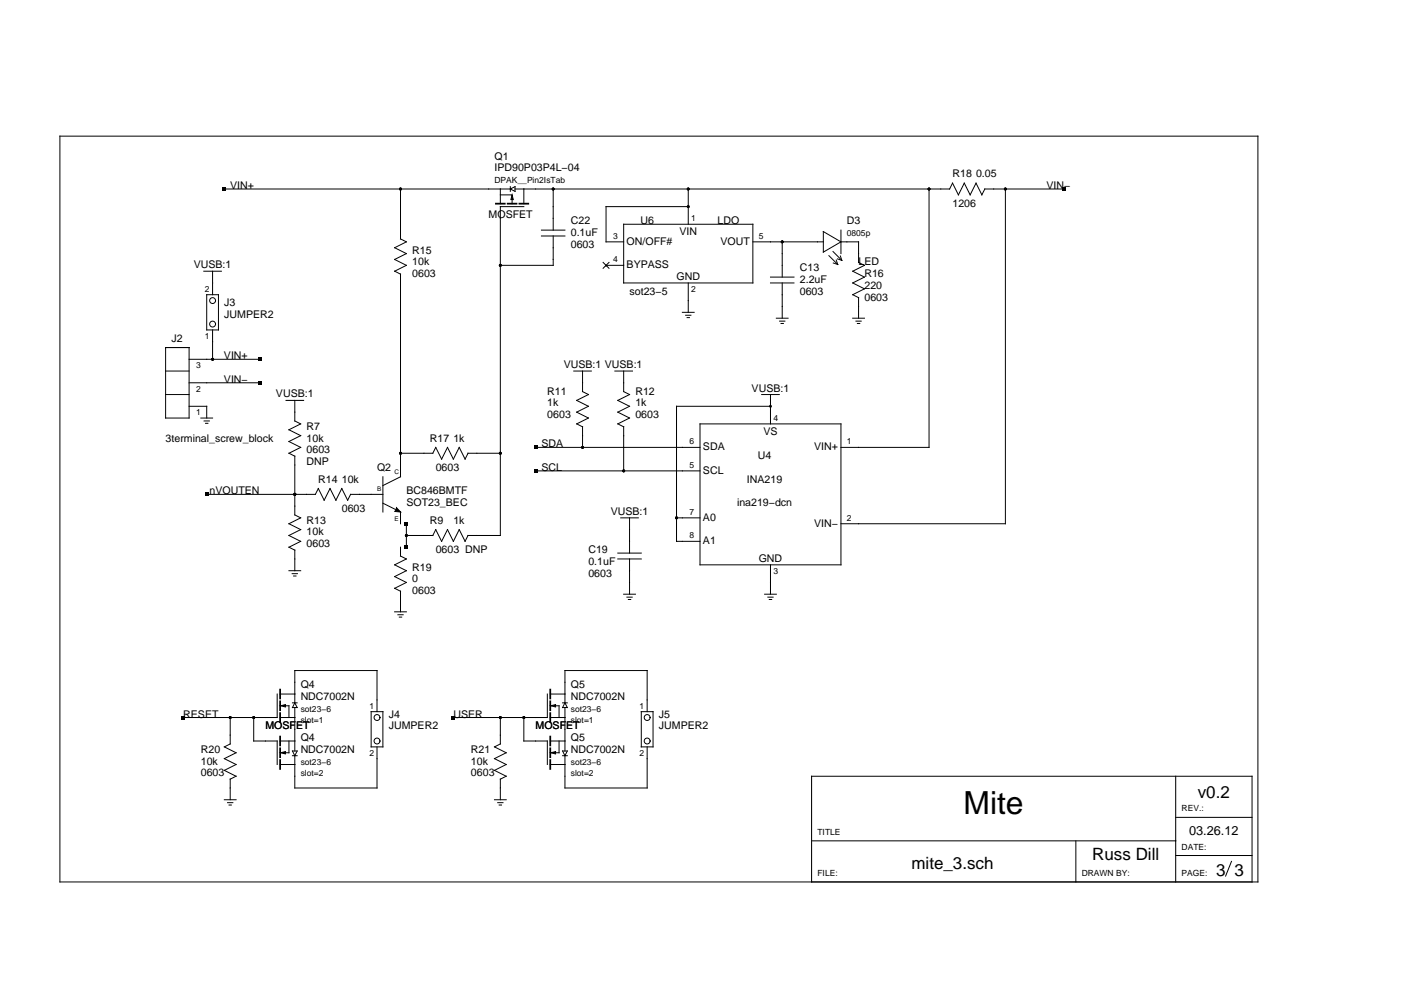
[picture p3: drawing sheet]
<svg xmlns="http://www.w3.org/2000/svg" width="297mm" height="210mm" viewBox="0 0 297 210" stroke-linecap="round" stroke-linejoin="round" font-family="sans-serif">
<g fill="none" stroke="#000" stroke-width=".21">
<path d="M12.7 28.9h254v158.1h-254zM108.2 39.6v1M43.2 57.5h3.7M45.1 57.5v5M47.6 40.1h60.6M84.9 40.1v10.6l1.3 .6-2.5 1.2 2.5 1.3-2.5 1.2 2.5 1.3-2.5 1.2 1.2 .6M84.9 58.1v43l-3.7 1.9M106.1 40.1v3.1M106.1 41.3h2.5M108.2 40.1l1-.5v1zM108.6 41.3l.2 1h-.5zM108.6 42.3v.9"/>
<path d="M109.2 40.1h92.1l.7-1.3 1.2 2.5 1.2-2.5 1.3 2.5 1.2-2.5 1.3 2.5M111.1 43.8h-5v69.7h-6.9l-.6 1.3-1.2-2.5-1.3 2.5-1.2-2.5-1.3 2.5-1.2-2.5-.6 1.2h-5.6M111.1 40.1v3.1M114.8 50h5M114.8 48.8h5M117.3 50v6.3h-11.2M117.3 40.1v8.7M127.9 55.6l1.2 1.3M128.5 56.3h.1M128.5 56.3h3.7M129.1 55.6l-1.2 1.3M132.2 47.5h27.4v12.5h-27.4z"/>
<path d="M145.9 40.1v7.4M145.9 60v6.2M145.9 43.8h-17.4v7.5h3.7M159.6 51.3h15M163.4 60h4.9M163.4 58.7h4.9M165.8 51.3v7.4M165.8 60v7.5M174.6 49.1l3.7 2.2-3.7 2.2zM175.7 54.2l1.9 1.9M176.6 53.3l1.9 1.9M176.7 55.8l.9 .3"/>
<path d="M177.3 55.1l.3 1M177.6 54.9l.9 .3M178.2 54.3l.3 .9M178.3 48.8v5M178.3 51.3h3.7v4.4l1.3 .6M183.3 56.3l-2.5 1.2 2.5 1.2-2.5 1.3 2.5 1.2-2.5 1.3 1.2 .6v4.4M197 40.1v54.8h-18.7M213.2 40.1v70.9h-34.9M225.6 40.1h-16.8l-.6 1.2M35.1 73.7h5v14.9h-5zM35.1 78.7h5M40.1 76.2h14.9"/>
<path d="M43.8 62.5h2.5v7.5h-2.5zM45.1 70v6.2M121.6 78.7h3.8M123.5 78.7v4.3l1.3 .7-2.5 1.2 2.5 1.2-2.5 1.3 2.5 1.2-2.5 1.3M130.4 78.7h3.7M132.2 78.7v4.3l1.3 .7-2.5 1.2 2.5 1.2-2.5 1.3 2.5 1.2-2.5 1.3M144.7 66.2h2.5M145.4 66.8h1.1M145.7 67.3h.5M164.6 67.5h2.5M165.3 68.1h1.1M165.6 68.6h.5"/>
<path d="M180.8 67.5h2.5M181.5 68.1h1.1M181.8 68.6h.5M35.1 83.7h5M40.1 86.1h3.7v2.5M40.1 81.2h14.9M42.6 88.6h2.5M43.3 89.3h1.1M43.6 89.8h.5M60.6 84.9h3.8M62.5 96.7v12.5l1.2 .6-2.4 1.2 2.4 1.3-2.4 1.2 2.4 1.3-2.4 1.2 1.2 .6M62.5 84.9v4.4l1.2 .6-2.4 1.2 2.4 1.3-2.4 1.2 2.4 1.3-2.4 1.2 1.2 .6"/>
<path d="M84.9 96.1h6.9l.6-1.2 1.2 2.4 1.3-2.4 1.2 2.4 1.3-2.4 1.2 2.4 .6-1.2h6.9M113.6 94.9h34.8M113.6 99.8h34.8M122.3 89.9l1.2 .6v4.4M131 89.9l1.2 .6v9.3M148.4 89.9h29.9v29.9h-29.9zM161.5 83.7h3.7M163.4 83.7v6.2M163.4 86.1h-20v28.7h5M43.8 104.8h23.1M62.5 116.6v4.4M66.9 104.8l.6-1.2 1.2 2.5 1.3-2.5 1.2 2.5 1.3-2.5 1.2 2.5 .6-1.3h6.9"/>
<path d="M81.2 101.1v7.5M81.2 106.7l3.7 1.9v2.4M84.1 107.6l.8 1-1.2-.2zM84.9 116v1.9l1.3 .6-2.5 1.3 2.5 1.2-2.5 1.2 2.5 1.3-2.5 1.2 1.2 .7v4.3M86.2 111v5M131 118.5h5M131 117.3h5M131.6 109.8h3.7M133.5 109.8v7.5M133.5 118.5v7.5M143.4 109.8h5M163.4 119.8v6.2"/>
<path d="M61.3 121h2.4M61.9 121.6h1.2M62.3 122.1h.5M83.7 129.7h2.5M84.4 130.3h1.1M84.7 130.8h.5M132.2 126h2.5M132.9 126.6h1.1M133.2 127.1h.5M162.1 126h2.5M162.8 126.6h1.1M163.1 127.1h.5"/>
<path d="M48.8 152.1v5.6l-1.2 .7 2.5 1.2-2.5 1.2 2.5 1.3-2.5 1.2 2.5 1.3-1.3 .6M53.8 152.1v5h5v5M58.8 147.2v4.9h-20M59.4 152.1h3.1M59.4 147.2h3.1M59.4 157.1h3.1M59.5 149.6l1-.2v.5zM59.5 159.6l1-.2v.5zM60.5 149.6h.8v2.5M61.3 157.1v2.5h-.8M62 149h1M62 159.2h1l-.5 1z"/>
<path d="M62.5 149v-6.8h17.4v8.7M62.5 150v9.2M62.5 149l.5 1h-1zM78.7 150.9h2.5v7.5h-2.5zM79.9 158.4v8.7h-17.4v-6.9M106.1 152.1v5.6l-1.3 .7 2.5 1.2-2.5 1.2 2.5 1.3-2.5 1.2 2.5 1.3-1.2 .6M111.1 152.1v5h4.9v5M116 147.2v4.9h-19.9M116.7 152.1h3.1M116.7 147.2h3.1M116.7 157.1h3.1M116.8 149.6l1-.2v.5z"/>
<path d="M116.8 159.6l1-.2v.5zM117.8 149.6h.7v2.5M118.5 157.1v2.5h-.7M119.3 149h1M119.3 159.2h1l-.5 1zM119.8 149v-6.8h17.4v8.7M119.8 150v9.2M119.8 149l.5 1h-1zM136 150.9h2.5v7.5h-2.5zM137.2 158.4v8.7h-17.4v-6.9M47.6 169.6h2.5M48.2 170.2h1.2"/>
<path d="M48.6 170.7h.5M48.8 165.2v4.4M59.4 162.1h3.1M62 160.2h1M104.8 169.6h2.5M105.5 170.2h1.1M105.8 170.7h.5M106.1 165.2v4.4M116.7 162.1h3.1M119.3 160.2h1M172.1 178.3h77.2M228.1 178.3v8.7"/>
<path d="M249.3 164.6v22.4M249.3 173.3h16.2M172.1 187v-22.4h93.4v22.4M249.3 181.4h16.2M261.1 182.6l-1.2 3.1"/>
<circle cx="45.1" cy="68.7" r=".62"/>
<circle cx="45.1" cy="63.7" r=".62"/>
<circle cx="79.9" cy="157.1" r=".62"/>
<circle cx="79.9" cy="152.1" r=".62"/>
<circle cx="137.2" cy="157.1" r=".62"/>
<circle cx="137.2" cy="152.1" r=".62"/>
</g>
<g fill="#000">
<path d="M47.2 39.7h.7v.7h-.7zM225.2 39.7h.8v.7h-.8zM108.6 41.3l.2 1h-.5zM54.7 75.8h.7v.8h-.7zM54.7 80.8h.7v.7h-.7zM113.2 94.5h.7v.7h-.7zM113.2 99.5h.7v.7h-.7zM43.5 104.4h.7v.8h-.7zM84.1 107.6l.8 1-1.2-.2zM85.8 115.7h.7v.7h-.7zM85.8 110.7h.7v.7h-.7zM38.5 151.8h.7v.7h-.7z"/>
<path d="M59.5 149.6l1-.2v.5zM59.5 159.6l1-.2v.5zM95.7 151.8h.8v.7h-.8zM116.8 149.6l1-.2v.5zM116.8 159.6l1-.2v.5z"/>
<circle cx="84.9" cy="40.1" r=".31"/>
<circle cx="106.1" cy="56.3" r=".31"/>
<circle cx="117.3" cy="40.1" r=".31"/>
<circle cx="145.9" cy="40.1" r=".31"/>
<circle cx="145.9" cy="43.8" r=".31"/>
<circle cx="165.8" cy="51.3" r=".31"/>
<circle cx="197" cy="40.1" r=".31"/>
<circle cx="213.2" cy="40.1" r=".31"/>
<circle cx="45.1" cy="76.2" r=".31"/>
<circle cx="84.9" cy="96.1" r=".31"/>
<circle cx="106.1" cy="96.1" r=".31"/>
<circle cx="123.5" cy="94.9" r=".31"/>
<circle cx="132.2" cy="99.8" r=".31"/>
<circle cx="163.4" cy="86.1" r=".31"/>
<circle cx="62.5" cy="104.8" r=".31"/>
<circle cx="86.2" cy="113.5" r=".31"/>
<circle cx="143.4" cy="109.8" r=".31"/>
<circle cx="48.8" cy="152.1" r=".31"/>
<circle cx="53.8" cy="152.1" r=".31"/>
<circle cx="106.1" cy="152.1" r=".31"/>
<circle cx="111.1" cy="152.1" r=".31"/>
</g>
<g fill="none" stroke="#000" stroke-width=".37">
<path d="M105.1 43.2h1.9M107.6 43.2h1.9M110.1 43.2h1.9M59.4 146.2v1.9M59.4 148.7v1.9M59.4 151.2v1.9M59.4 156.2v1.8M59.4 158.7v1.8M116.7 146.2v1.9M116.7 148.7v1.9M116.7 151.2v1.9M116.7 156.2v1.8"/>
<path d="M116.7 158.7v1.8M59.4 161.2v1.8M116.7 161.2v1.8"/>
</g>
<text font-size="6.7" x="204.3" y="172.6">Mite</text>
<g font-size="3.6">
<text x="254" y="169.2">v0.2</text>
<text x="193.3" y="184.2">mite_3.sch</text>
<text x="231.6" y="182.3">Russ Dill</text>
<text x="257.9" y="185.7">3 3</text>
</g>
<text font-size="2.7" x="252.1" y="177.1">03.26.12</text>
<g font-size="2.2">
<text x="104.8" y="33.8">Q1</text>
<text x="48.8" y="40.1">VIN+</text>
<text x="104.8" y="36.3">IPD90P03P4L−04</text>
<text x="202" y="37.6">R18 0.05</text>
<text x="221.9" y="40.1">VIN−</text>
<text x="103.6" y="46.3">MOSFET</text>
<text x="121" y="47.5">C22</text>
<text x="135.8" y="47.5">U6</text>
<text x="152.2" y="47.5">LDO</text>
<text x="179.5" y="47.5">D3</text>
<text x="202" y="43.8">1206</text>
<text x="87.4" y="53.8">R15</text>
<text x="121" y="50">0.1uF</text>
<text x="121" y="52.5">0603</text>
<text x="132.9" y="51.9">ON/OFF#</text>
<text x="144.1" y="49.8">VIN</text>
<text x="152.8" y="51.9">VOUT</text>
<text x="41.1" y="56.9">VUSB:1</text>
<text x="87.4" y="56.3">10k</text>
<text x="87.4" y="58.7">0603</text>
<text x="132.9" y="56.9">BYPASS</text>
<text x="143.4" y="59.4">GND</text>
<text x="169.6" y="57.5">C13</text>
<text x="169.6" y="60">2.2uF</text>
<text x="182" y="56.3">LED</text>
<text x="183.3" y="58.7">R16</text>
<text x="47.6" y="65">J3</text>
<text x="133.5" y="62.5">sot23−5</text>
<text x="169.6" y="62.5">0603</text>
<text x="183.3" y="61.2">220</text>
<text x="183.3" y="63.7">0603</text>
<text x="47.6" y="67.5">JUMPER2</text>
<text x="36.4" y="72.4">J2</text>
<text x="47.5" y="76.2">VIN+</text>
<text x="47.5" y="81.2">VIN−</text>
<text x="116" y="83.7">R11</text>
<text x="119.5" y="78">VUSB:1 VUSB:1</text>
<text x="134.7" y="83.7">R12</text>
<text x="159.4" y="83">VUSB:1</text>
<text x="58.5" y="84.3">VUSB:1</text>
<text x="116" y="86.1">1k</text>
<text x="116" y="88.6">0603</text>
<text x="134.7" y="86.1">1k</text>
<text x="134.7" y="88.6">0603</text>
<text x="35.1" y="93.6">3terminal_screw_block</text>
<text x="65" y="91.1">R7</text>
<text x="65" y="93.6">10k</text>
<text x="91.1" y="93.6">R17 1k</text>
<text x="114.8" y="94.9">SDA</text>
<text x="149" y="95.5">SDA</text>
<text x="161.9" y="92.2">VS</text>
<text x="172.6" y="95.4">VIN+</text>
<text x="65" y="96.1">0603</text>
<text x="65" y="98.6">DNP</text>
<text x="79.9" y="99.8">Q2</text>
<text x="92.4" y="99.8">0603</text>
<text x="114.8" y="99.8">SCL</text>
<text x="149" y="100.4">SCL</text>
<text x="160.7" y="97.3">U4</text>
<text x="44.4" y="104.8">nVOUTEN</text>
<text x="67.5" y="102.3">R14 10k</text>
<text x="86.2" y="107.3">SOT23_BEC</text>
<text x="86.2" y="104.8">BC846BMTF</text>
<text x="156.3" y="107.3">ina219−dcn</text>
<text x="158.4" y="102.3">INA219</text>
<text x="65" y="111">R13</text>
<text x="65" y="113.5">10k</text>
<text x="72.5" y="108.6">0603</text>
<text x="91.1" y="111">R9</text>
<text x="96.1" y="111">1k</text>
<text x="129.5" y="109.2">VUSB:1</text>
<text x="149" y="110.4">A0</text>
<text x="172.6" y="111.6">VIN−</text>
<text x="65" y="116">0603</text>
<text x="92.4" y="117.3">0603 DNP</text>
<text x="124.8" y="117.3">C19</text>
<text x="124.8" y="119.8">0.1uF</text>
<text x="149" y="115.4">A1</text>
<text x="160.9" y="119.1">GND</text>
<text x="87.4" y="121">R19</text>
<text x="87.4" y="123.5">0</text>
<text x="87.4" y="126">0603</text>
<text x="124.8" y="122.2">0603</text>
<text x="63.7" y="145.9">Q4</text>
<text x="63.7" y="148.4">NDC7002N</text>
<text x="121" y="145.9">Q5</text>
<text x="121" y="148.4">NDC7002N</text>
<text x="38.8" y="152.1">RESET</text>
<text x="56.3" y="154.6">MOSFET</text>
<text x="82.4" y="152.1">J4</text>
<text x="82.4" y="154.6">JUMPER2</text>
<text x="96.1" y="152.1">USER</text>
<text x="113.6" y="154.6">MOSFET</text>
<text x="139.7" y="152.1">J5</text>
<text x="139.7" y="154.6">JUMPER2</text>
<text x="42.6" y="159.6">R20</text>
<text x="63.7" y="157.1">Q4</text>
<text x="63.7" y="159.6">NDC7002N</text>
<text x="99.9" y="159.6">R21</text>
<text x="121" y="157.1">Q5</text>
<text x="121" y="159.6">NDC7002N</text>
<text x="42.6" y="162.1">10k</text>
<text x="42.6" y="164.6">0603</text>
<text x="99.9" y="162.1">10k</text>
<text x="99.9" y="164.6">0603</text>
</g>
<g font-size="1.8">
<text x="104.8" y="38.8">DPAK__Pin2IsTab</text>
<text x="146.5" y="46.9">1</text>
<text x="130" y="50.7">3</text>
<text x="160.9" y="50.7">5</text>
<text x="179.5" y="50">0805p</text>
<text x="130" y="55.6">4</text>
<text x="43.5" y="61.9">2</text>
<text x="146.5" y="61.9">2</text>
<text x="43.5" y="71.8">1</text>
<text x="41.6" y="83">2</text>
<text x="41.6" y="78.1">3</text>
<text x="41.6" y="88">1</text>
<text x="164" y="89.3">4</text>
<text x="146.2" y="94.2">6</text>
<text x="179.5" y="94.2">1</text>
<text x="146.2" y="99.2">5</text>
<text x="146.2" y="109.2">7</text>
<text x="179.5" y="110.4">2</text>
<text x="146.2" y="114.2">8</text>
<text x="164" y="121.6">3</text>
<text x="63.7" y="150.9">sot23−6</text>
<text x="63.7" y="153.4">slot=1</text>
<text x="78.3" y="150.3">1</text>
<text x="121" y="150.9">sot23−6</text>
<text x="121" y="153.4">slot=1</text>
<text x="135.6" y="150.3">1</text>
<text x="78.3" y="160.2">2</text>
<text x="135.6" y="160.2">2</text>
<text x="63.7" y="162.1">sot23−6</text>
<text x="63.7" y="164.6">slot=2</text>
<text x="121" y="162.1">sot23−6</text>
<text x="121" y="164.6">slot=2</text>
<text x="250.5" y="172.1">REV.:</text>
<text x="173.3" y="177">TITLE</text>
<text x="173.3" y="185.7">FILE:</text>
<text x="229.3" y="185.7">DRAWN BY:</text>
<text x="250.5" y="185.7">PAGE:</text>
<text x="250.5" y="180.1">DATE:</text>
</g>
<g font-size="1.3">
<text x="83.7" y="100.5">C</text>
<text x="79.9" y="104.2">B</text>
<text x="83.7" y="110.4">E</text>
</g>
</svg>
